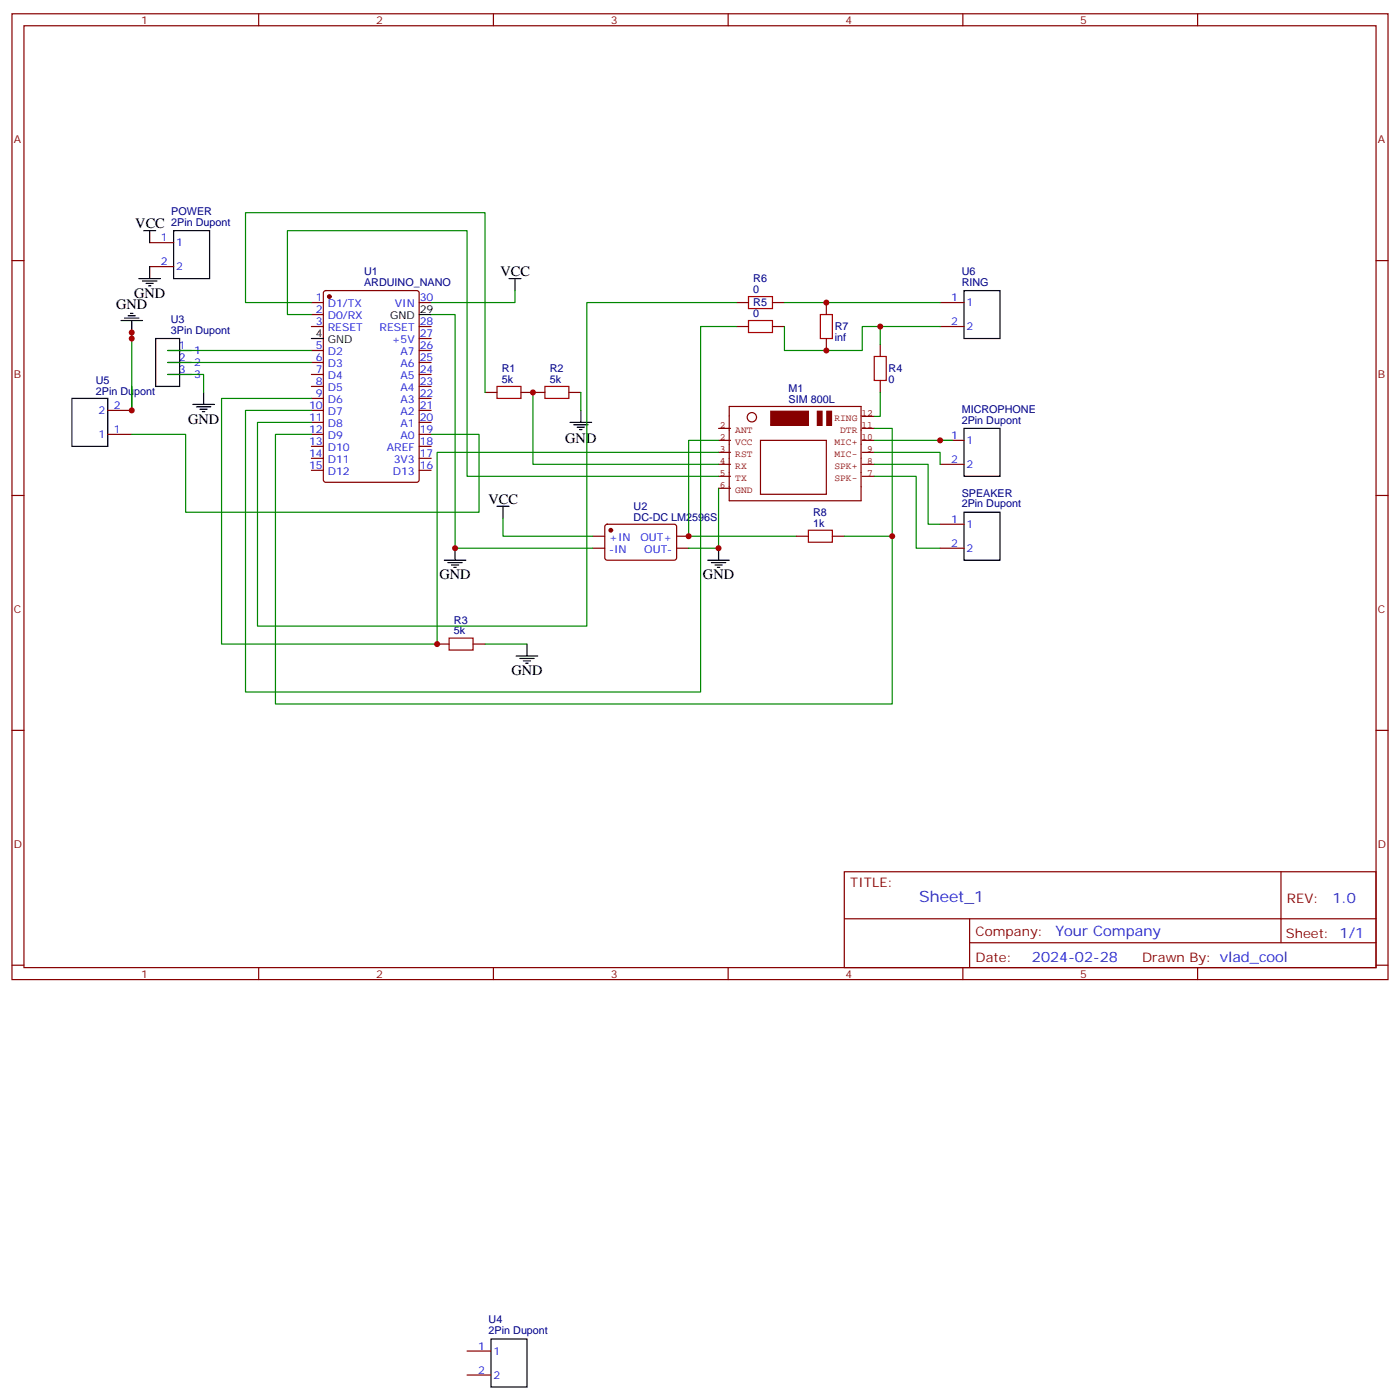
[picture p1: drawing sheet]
<svg xmlns="http://www.w3.org/2000/svg" width="412mm" height="412mm" viewBox="0 0 412 412" stroke-linecap="round" stroke-linejoin="round" font-family="sans-serif">
<g fill="none" stroke="#870000" stroke-width=".35">
<path d="M3.5 4.1h405.4v284.3h-405.4zM7.1 7.6h398.2v277.3h-398.2zM76.2 4.1v3.5M145.3 4.1v3.5M214.5 4.1v3.5M283.6 4.1v3.5M352.8 4.1v3.5M3.5 76.7h3.6M44.1 71.4h7.1M44.1 78.5h7.1M405.3 76.7h3.6M91.7 89.1h3.5"/>
<path d="M91.7 92.6h3.5M91.7 96.1h3.5M95.5 85.8l.5-.3h26.8l.6 .5 .1 55.3-.5 .6-27 .1-.7-.5-.1-55.2zM123.5 89.1h3.5M123.5 96.1h3.5M123.5 99.7h3.5M217 89.1h3.5M217 96.1h3.5M227.5 89.1h3.6M227.5 96.1h3.6M243.4 89.1v3.5M243.4 99.7v3.5"/>
<path d="M276.9 89.1h7.1M276.9 96.1h7.1M49.4 103.2h7M49.4 106.7h7M49.4 110.2h7M91.7 103.2h3.5M91.7 106.7h3.5M91.7 110.2h3.5M91.7 113.8h3.5M91.7 117.3h3.5M123.5 103.2h3.5M123.5 106.7h3.5"/>
<path d="M123.5 110.2h3.5M123.5 113.8h3.5M123.5 117.3h3.5M142.9 115.5h3.5M153.5 115.5h7M167.6 115.5h3.5M259.3 101.4v3.6M259.3 112v3.5M31.7 120.8h7.1M31.7 127.9h7.1M91.7 120.8h3.5M91.7 124.4h3.5"/>
<path d="M91.7 127.9h3.5M91.7 131.4h3.5M91.7 134.9h3.5M91.7 138.5h3.5M123.5 120.8h3.5M123.5 124.4h3.5M123.5 127.9h3.5M123.5 131.4h3.5M123.5 134.9h3.5M123.5 138.5h3.5M276.9 129.6h7.1M276.9 136.7h7.1"/>
<path d="M3.5 145.9h3.6M174.6 157.9h3.6M178.4 154.5l.5-.2 20 .1 .4 .6v9.5l-.7 .4h-20l-.4-.7v-9.2zM199.3 157.9h3.5M234.6 157.9h3.5M245.2 157.9h3.5M276.9 154.3h7.1M405.3 145.9h3.6M174.6 161.4h3.6M199.3 161.4h3.5M276.9 161.4h7.1M128.8 189.6h3.5"/>
<path d="M139.3 189.6h3.6M3.5 215h3.6M405.3 215h3.6M248.7 256.6h156.6v28.3h-156.6zM377.3 256.7v20.8M248.7 270.5h156.5M285.6 277.5h119.6M285.6 270.5v14.1M3.5 284.2h3.6M76.2 284.9v3.5M145.3 284.9v3.5M214.5 284.9v3.5"/>
<path d="M283.6 284.9v3.5M352.8 284.9v3.5M405.3 284.2h3.6M137.6 397.8h7M137.6 404.8h7"/>
</g>
<g fill="#870000" stroke="#870000" stroke-width=".35">
<circle cx="97" cy="87.3" r=".53"/>
<circle cx="179.9" cy="156.1" r=".53"/>
</g>
<g fill="none" stroke="#000" stroke-width=".35">
<path d="M42.3 67.9h3.6M44.1 67.9v3.5M44.1 78.5v3.5M51.2 67.9h10.5v14.1h-10.5zM35.6 94.4h6.4M36.7 93.7h4.2M37.7 93h2.2M38.5 92.3h.7M38.8 94.4v3.5M40.9 82h6.4M42 82.7h4.2M43 83.4h2.2"/>
<path d="M43.7 84.1h.7M45.9 99.7h7v14.1h-7zM91.7 99.7h3.5M123.5 92.6h3.5M149.9 82h3.6M151.7 82v3.5M284 85.5h10.6v14.2h-10.6zM21.2 117.3h10.5v14.1h-10.5zM56.8 119.1h6.3M57.9 119.8h4.2M60 115.5v3.6M58.9 120.5h2.1"/>
<path d="M59.6 121.2h.7M167.9 124.4h6.4M169 125.1h4.2M170 125.8h2.2M170.7 126.5h.7M171.1 120.8v3.6M284 126.1h10.6v14.1h-10.6zM146.4 149h3.5M148.2 149v3.6M284 150.8h10.6v14.1h-10.6zM130.9 164.9h6.3M131.9 165.6h4.3"/>
<path d="M133 166.3h2.1M133.7 167h.7M134.1 161.4v3.5M208.5 164.9h6.3M209.5 165.6h4.3M210.6 166.3h2.1M211.3 167h.7M211.7 161.4v3.5M152 193.1h6.4M153.1 193.9h4.2M154.2 194.6h2.1M154.9 195.3h.7"/>
<path d="M155.2 189.6v3.5M144.6 394.2h10.6v14.1h-10.6z"/>
</g>
<path d="M220.5 94.4h7v3.5h-7zM220.5 87.3h7v3.5h-7zM241.7 92.6h3.5v7.1h-3.5zM146.4 113.8h7.1v3.5h-7.1zM160.5 113.8h7.1v3.5h-7.1zM257.5 105h3.6v7h-3.6zM238.1 156.1h7.1v3.5h-7.1zM132.3 187.9h7v3.5h-7z" fill="none" stroke="#a10000" stroke-width=".35"/>
<g fill="none" stroke="#008700" stroke-width=".35">
<path d="M38.8 99.7v-1.8v22.9v-7M91.7 89.1h-19.4v-26.5h70.6v52.9M91.7 92.6h-7v-24.7h52.9v72.3h74.1M127 92.6h7.1v68.8h40.5M151.7 85.5v3.6h-24.7M217 96.1h-10.6v107.6h-134.1v-82.9h19.4M217 89.1h-44.1v95.2h-97.1v-59.9h15.9M231.1 96.1v7.1h22.9v-7.1h22.9M231.1 89.1h45.8M259.3 96.1v5.3M49.4 110.2h10.6v5.3M49.4 106.7h42.3"/>
<path d="M49.4 103.2h42.3M91.7 117.3h-26.4v72.3h63.5v-56.4h82.9M157 115.5v21.2h54.7M171.1 115.5v5.3M259.3 115.5v7.1h-1.8M38.8 127.9h15.9v22.9h86.4v-22.9h-14.1M91.7 127.9h-10.6v79.4h181.7v-49.4M211.7 129.6h-8.9v28.3h31.8M257.5 133.2h19.4v3.5M257.5 136.7h15.9v17.6h3.5M257.5 126.1h5.3v31.8h-14.1M257.5 129.6h23"/>
<path d="M148.2 152.6v5.3h26.4M211.7 143.8v17.6h-8.9M257.5 140.2h12.4v21.2h7M142.9 189.6h12.3"/>
</g>
<g fill="#850000" stroke="#850000" stroke-width=".35">
<path d="M227 121.1h11.1v4.1h-11.1z"/>
<path d="M240.8 121.1h1.3v4.1h-1.3z"/>
<path d="M243.6 121.1h1.3v4.1h-1.3z"/>
</g>
<g fill="none" stroke="#850000" stroke-width=".35">
<path d="M214.8 119.7h38.8v27.7h-38.8zM211.7 126.1h3.5M211.7 129.6h3.5M211.7 133.2h3.5M211.7 136.7h3.5M224 129.6h19.4v15.9h-19.4zM254 126.1h3.5M254 129.6h3.5M254 122.6h3.5M254 133.2h3.5M254 136.7h3.5M211.7 140.2h3.5"/>
<path d="M211.7 143.8h3.5M254 140.2h3.5"/>
<circle cx="221.5" cy="122.8" r="1.38"/>
</g>
<g fill="#c00">
<circle cx="157" cy="115.5" r=".88"/>
<circle cx="134.1" cy="161.4" r=".88"/>
<circle cx="211.7" cy="161.4" r=".88"/>
<circle cx="276.9" cy="129.6" r=".88"/>
<circle cx="243.4" cy="89.1" r=".88"/>
<circle cx="259.3" cy="96.1" r=".88"/>
<circle cx="243.4" cy="103.2" r=".88"/>
<circle cx="262.8" cy="157.9" r=".88"/>
<circle cx="202.8" cy="157.9" r=".88"/>
<circle cx="128.8" cy="189.6" r=".88"/>
<circle cx="38.8" cy="97.9" r=".88"/>
<circle cx="38.8" cy="99.7" r=".88"/>
<circle cx="38.8" cy="120.8" r=".88"/>
</g>
<text font-size="4.6" fill="#00f" x="270.8" y="265.7">Sheet_1</text>
<g font-size="4.2">
<text x="39.9" y="67.2">VCC</text>
<text x="147.5" y="81.3">VCC</text>
<text x="39.5" y="87.7">GND</text>
<text x="34.2" y="91">GND</text>
<text x="55.4" y="124.7">GND</text>
<text x="166.5" y="130.5">GND</text>
<text x="143.9" y="148.3">VCC</text>
<text x="129.5" y="170.6">GND</text>
<text x="207.1" y="170.6">GND</text>
<text x="150.6" y="198.8">GND</text>
</g>
<g font-size="4.2" fill="#00f">
<text x="392.5" y="265.9">1.0</text>
<text x="310.9" y="275.5">Your Company</text>
<text x="304" y="283.3">2024-02-28</text>
</g>
<g font-size="3.9" fill="#800">
<text x="250.5" y="261.2">TITLE:</text>
<text x="379.1" y="265.9">REV:</text>
<text x="287.4" y="275.4">Company:</text>
<text x="378.7" y="276">Sheet: 1/1</text>
<text x="287.4" y="283.1">Date:</text>
<text x="336.4" y="283.2">Drawn By: vlad_cool</text>
</g>
<g font-size="3.2" fill="#800">
<text x="41.6" y="7.1">1</text>
<text x="110.8" y="7.1">2</text>
<text x="179.9" y="7.1">3</text>
<text x="249.1" y="7.1">4</text>
<text x="318.2" y="7.1">5</text>
<text x="4.1" y="42.2">A</text>
<text x="405.9" y="42.2">A</text>
<text x="4.1" y="111.3">B</text>
<text x="405.9" y="111.3">B</text>
<text x="4.1" y="180.4">C</text>
<text x="405.9" y="180.4">C</text>
<text x="4.1" y="249.6">D</text>
<text x="405.9" y="249.6">D</text>
<text x="41.6" y="287.9">1</text>
<text x="110.8" y="287.9">2</text>
<text x="179.9" y="287.9">3</text>
<text x="249.1" y="287.9">4</text>
<text x="318.2" y="287.9">5</text>
</g>
<g font-size="3.2" fill="#000080">
<text x="50.5" y="63.3">POWER</text>
<text x="50.5" y="66.5">2Pin Dupont</text>
<text x="107.3" y="80.9">U1</text>
<text x="221.9" y="83.1">R6</text>
<text x="283.3" y="81">U6</text>
<text x="107.3" y="84.1">ARDUINO_NANO</text>
<text x="221.9" y="86.3">0</text>
<text x="283.3" y="84.1">RING</text>
<text x="50.3" y="95">U3</text>
<text x="221.9" y="93.3">0</text>
<text x="221.9" y="90.1">R5</text>
<text x="50.3" y="98.2">3Pin Dupont</text>
<text x="245.9" y="100.5">inf</text>
<text x="245.9" y="97.3">R7</text>
<text x="28.2" y="113">U5</text>
<text x="147.8" y="112.7">5k</text>
<text x="147.8" y="109.5">R1</text>
<text x="161.9" y="112.7">5k</text>
<text x="161.9" y="109.5">R2</text>
<text x="261.8" y="112.8">0</text>
<text x="261.8" y="109.6">R4</text>
<text x="28.2" y="116.2">2Pin Dupont</text>
<text x="232.3" y="118.5">SIM 800L</text>
<text x="232.3" y="115.3">M1</text>
<text x="283.3" y="124.7">2Pin Dupont</text>
<text x="283.3" y="121.5">MICROPHONE</text>
<text x="283.3" y="149.4">2Pin Dupont</text>
<text x="283.3" y="146.2">SPEAKER</text>
<text x="186.6" y="153.3">DC-DC LM2596S</text>
<text x="186.6" y="150.1">U2</text>
<text x="239.5" y="155">1k</text>
<text x="239.5" y="151.8">R8</text>
<text x="133.7" y="183.6">R3</text>
<text x="133.7" y="186.8">5k</text>
<text x="143.9" y="389.6">U4</text>
<text x="143.9" y="392.8">2Pin Dupont</text>
</g>
<g font-size="3.2" fill="#00f">
<text x="47.4" y="71.1">1</text>
<text x="51.9" y="72.5">1</text>
<text x="47.4" y="78.1">2</text>
<text x="51.9" y="79.6">2</text>
<text x="93.1" y="88.7">1</text>
<text x="123.6" y="88.7">30</text>
<text x="280.2" y="88.7">1</text>
<text x="93.1" y="92.3">2</text>
<text x="93.1" y="95.8">3</text>
<text x="96.6" y="90.5">D1/TX</text>
<text x="96.6" y="94">D0/RX</text>
<text x="116.3" y="90.5">VIN</text>
<text x="123.6" y="95.8">28</text>
<text x="280.2" y="95.8">2</text>
<text x="284.7" y="90.1">1</text>
<text x="96.6" y="97.5">RESET</text>
<text x="111.8" y="97.5">RESET</text>
<text x="115.4" y="101.1">+5V</text>
<text x="123.6" y="99.3">27</text>
<text x="284.7" y="97.2">2</text>
<text x="52.7" y="102.8">1</text>
<text x="52.7" y="106.4">2</text>
<text x="57.1" y="104.2">1</text>
<text x="57.1" y="107.8">2</text>
<text x="93.1" y="102.8">5</text>
<text x="93.1" y="106.4">6</text>
<text x="96.6" y="104.6">D2</text>
<text x="118" y="104.6">A7</text>
<text x="123.6" y="106.4">25</text>
<text x="123.6" y="102.8">26</text>
<text x="52.7" y="109.9">3</text>
<text x="57.1" y="111.3">3</text>
<text x="93.1" y="109.9">7</text>
<text x="93.1" y="113.4">8</text>
<text x="96.6" y="108.1">D3</text>
<text x="96.6" y="111.7">D4</text>
<text x="118" y="111.7">A5</text>
<text x="118" y="108.1">A6</text>
<text x="123.6" y="113.4">23</text>
<text x="123.6" y="109.9">24</text>
<text x="93.1" y="116.9">9</text>
<text x="96.6" y="115.2">D5</text>
<text x="96.6" y="118.7">D6</text>
<text x="118" y="118.7">A3</text>
<text x="118" y="115.2">A4</text>
<text x="123.6" y="116.9">22</text>
<text x="29" y="121.9">2</text>
<text x="33.5" y="120.5">2</text>
<text x="91" y="120.5">10</text>
<text x="91" y="124">11</text>
<text x="96.6" y="122.2">D7</text>
<text x="96.6" y="125.8">D8</text>
<text x="118" y="125.8">A1</text>
<text x="118" y="122.2">A2</text>
<text x="123.6" y="124">20</text>
<text x="123.6" y="120.5">21</text>
<text x="29" y="128.9">1</text>
<text x="33.5" y="127.5">1</text>
<text x="91" y="127.5">12</text>
<text x="91" y="131.1">13</text>
<text x="96.6" y="129.3">D9</text>
<text x="118" y="129.3">A0</text>
<text x="123.6" y="131.1">18</text>
<text x="123.6" y="127.5">19</text>
<text x="280.2" y="129.3">1</text>
<text x="284.7" y="130.7">1</text>
<text x="91" y="134.6">14</text>
<text x="96.6" y="132.8">D10</text>
<text x="96.6" y="136.3">D11</text>
<text x="114" y="132.8">AREF</text>
<text x="116" y="136.3">3V3</text>
<text x="123.6" y="134.6">17</text>
<text x="280.2" y="136.3">2</text>
<text x="284.7" y="137.8">2</text>
<text x="91" y="138.1">15</text>
<text x="96.6" y="139.9">D12</text>
<text x="115.7" y="139.9">D13</text>
<text x="123.6" y="138.1">16</text>
<text x="280.2" y="154">1</text>
<text x="284.7" y="155.4">1</text>
<text x="179.5" y="159.3">+IN</text>
<text x="188.6" y="159.3">OUT+</text>
<text x="280.2" y="161">2</text>
<text x="179.5" y="162.8">-IN</text>
<text x="189.8" y="162.8">OUT-</text>
<text x="284.7" y="162.5">2</text>
<text x="140.9" y="397.4">1</text>
<text x="145.3" y="398.8">1</text>
<text x="140.9" y="404.5">2</text>
<text x="145.3" y="405.9">2</text>
</g>
<g font-size="3.2">
<text x="114.9" y="94">GND</text>
<text x="123.6" y="92.3">29</text>
<text x="93.1" y="99.3">4</text>
<text x="96.6" y="101.1">GND</text>
</g>
<g font-size="2.8" fill="#840000">
<text x="245.8" y="123.9">RING</text>
<text x="253.8" y="122.6">12</text>
<text x="212" y="126.1">2</text>
<text x="212" y="129.6">2</text>
<text x="216.6" y="127.4">ANT</text>
<text x="216.6" y="131">VCC</text>
<text x="245.8" y="131">MIC+</text>
<text x="247.5" y="127.4">DTR</text>
<text x="253.8" y="129.6">10</text>
<text x="253.8" y="126.1">11</text>
<text x="212" y="133.1">3</text>
<text x="212" y="136.7">4</text>
<text x="216.6" y="134.5">RST</text>
<text x="245.8" y="134.5">MIC-</text>
<text x="255.5" y="136.7">8</text>
<text x="255.5" y="133.1">9</text>
<text x="212" y="140.2">5</text>
<text x="212" y="143.7">6</text>
<text x="216.6" y="138">RX</text>
<text x="216.6" y="141.6">TX</text>
<text x="245.8" y="141.6">SPK-</text>
<text x="245.8" y="138">SPK+</text>
<text x="255.5" y="140.2">7</text>
<text x="216.6" y="145.1">GND</text>
</g>
</svg>
